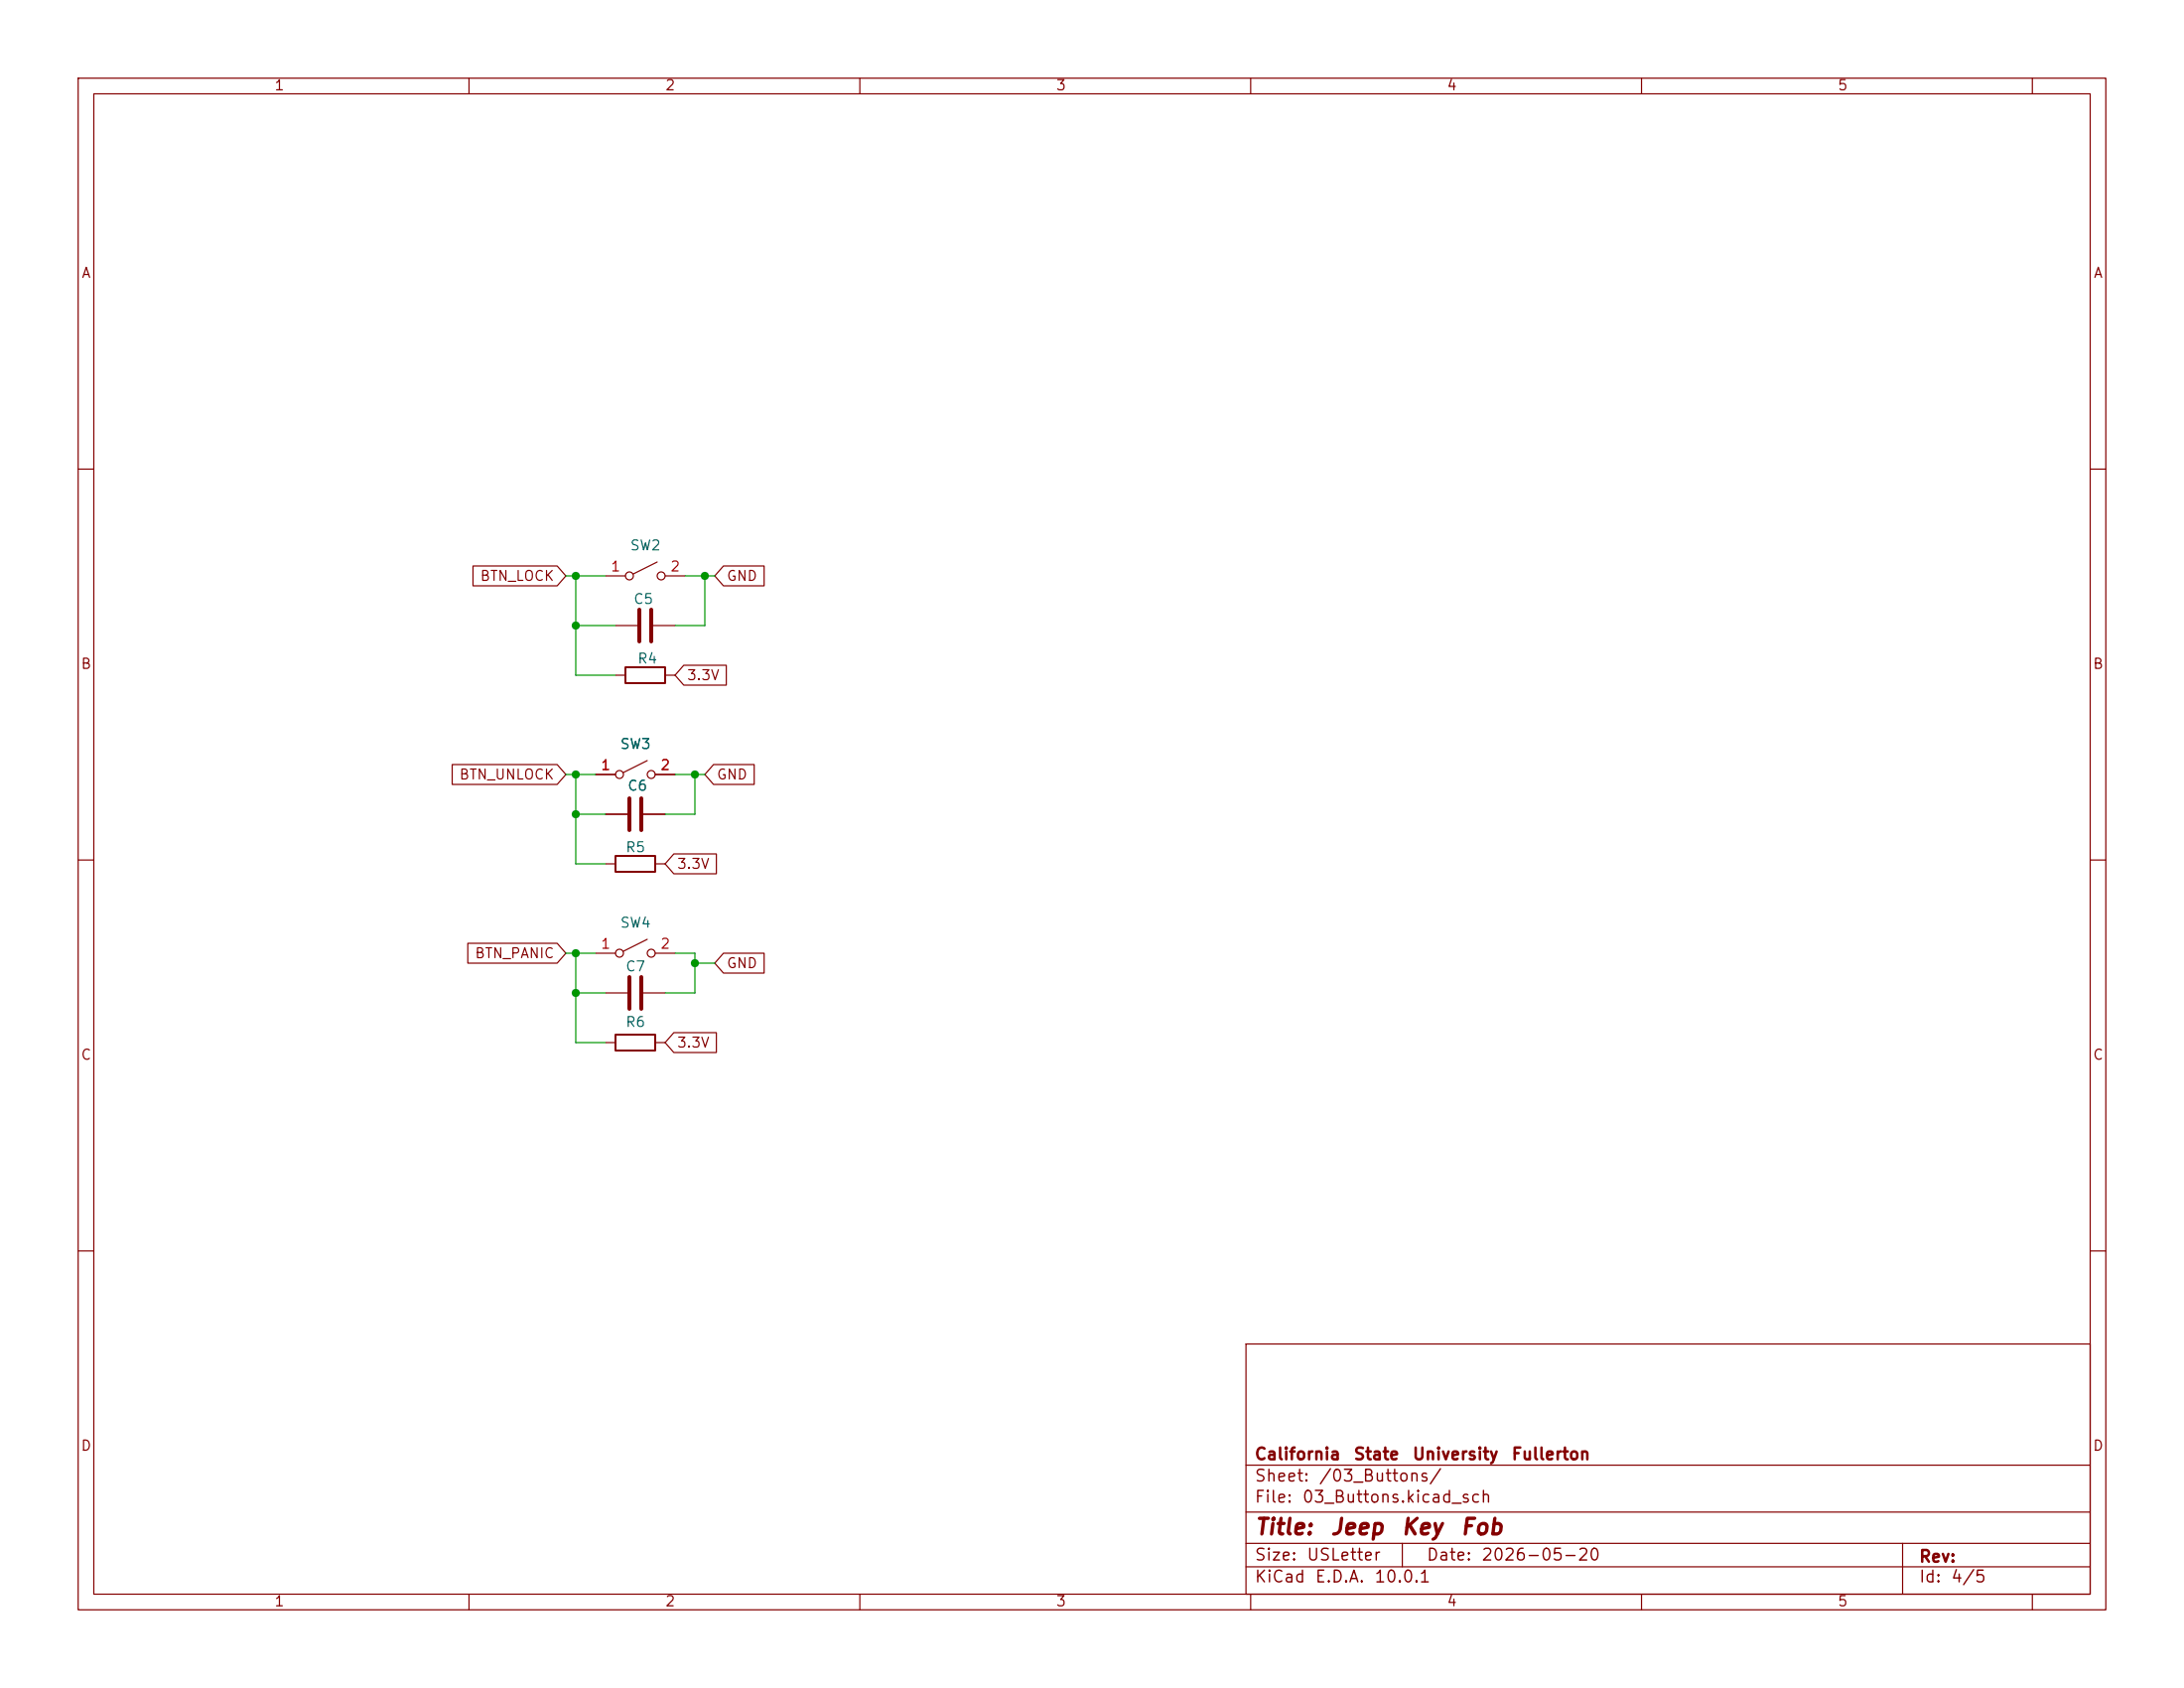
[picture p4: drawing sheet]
<svg xmlns="http://www.w3.org/2000/svg" width="279mm" height="216mm" viewBox="0 0 279 216" stroke-linecap="round" stroke-linejoin="round" font-family="sans-serif">
<g fill="none" stroke="#840000" stroke-width=".15">
<path d="M10 10h259.4v195.9h-259.4zM12 12h255.4v191.9h-255.4zM60 10v2M110 10v2M160 10v2M210 10v2M260 10v2M10 60h2M60.5 72.4h10.8l1.1 1.3-1.1 1.2h-10.8zM77.5 73.7h2.5M84.1 71.9l-3.1 1.5M85.1 73.7h2.5"/>
<path d="M92.6 72.4h5.2v2.5h-5.2l-1.2-1.2zM267.4 60h2M57.8 97.8h13.5l1.1 1.3-1.1 1.2h-13.5zM76.2 99.1h2.5M78.7 86.4h1.3M78.7 80h2.8M82.8 97.3l-3 1.5M83.6 80h2.8M83.8 99.1h2.6M85.1 86.4h1.3M87.5 85.1h5.4v2.5h-5.4l-1.1-1.2zM91.3 97.8h5.2v2.5h-5.2l-1.1-1.2z"/>
<path d="M10 110h2M77.5 110.5h1.2M77.5 104.1h2.8M82.3 104.1h2.8M83.8 110.5h1.3M86.2 109.2h5.4v2.6h-5.4l-1.1-1.3zM267.4 110h2M59.8 120.6h11.5l1.1 1.3-1.1 1.3h-11.5zM76.2 121.9h2.5M77.5 133.4h1.2M77.5 127h2.8M82.3 127h2.8"/>
<path d="M82.8 120.1l-3 1.6M83.8 133.4h1.3M83.8 121.9h2.6M86.2 132.1h5.4v2.5h-5.4l-1.1-1.2zM92.6 121.9h5.2v2.6h-5.2l-1.2-1.3zM10 160h2M159.4 171.9h108v32h-108zM267.4 160h2M159.4 197.4h108M159.4 193.4h108M159.4 187.4h108M179.4 197.4v3"/>
<path d="M243.4 197.4v6.5M60 203.9v2M110 203.9v2M159.4 200.4h108M160 203.9v2M210 203.9v2M260 203.9v2"/>
<circle cx="80.5" cy="73.7" r=".51"/>
<circle cx="84.6" cy="73.7" r=".51"/>
<circle cx="79.2" cy="99.1" r=".51"/>
<circle cx="83.3" cy="99.1" r=".51"/>
<circle cx="79.2" cy="121.9" r=".51"/>
<circle cx="83.3" cy="121.9" r=".51"/>
</g>
<path d="M80 85.3h5.1v2.1h-5.1zM78.7 109.5h5.1v2h-5.1zM78.7 132.3h5.1v2.1h-5.1z" fill="none" stroke="#840000" stroke-width=".25"/>
<path d="M81.8 78v4M83.3 78v4M80.5 102.1v4.1M82 102.1v4.1M80.5 125v4M82 125v4" fill="none" stroke="#840000" stroke-width=".51"/>
<g fill="none" stroke="#009600" stroke-width=".15">
<path d="M72.4 73.7h5.1M73.7 73.7v12.7h5M87.6 73.7h3.8M90.2 73.7v6.3h-3.8M72.4 99.1h3.8M73.7 80h5M73.7 99.1v11.4h3.8M86.4 99.1h3.8M88.9 99.1v5h-3.8M73.7 104.1h3.8M72.4 121.9h3.8M73.7 121.9v11.5h3.8"/>
<path d="M73.7 127h3.8M86.4 121.9h2.5v5.1h-3.8M88.9 123.2h2.5"/>
</g>
<g fill="#009600" stroke="#009600" stroke-width=".13">
<circle cx="73.7" cy="73.7" r=".46"/>
<circle cx="73.7" cy="80" r=".46"/>
<circle cx="90.2" cy="73.7" r=".46"/>
<circle cx="88.9" cy="99.1" r=".46"/>
<circle cx="73.7" cy="104.1" r=".46"/>
<circle cx="73.7" cy="121.9" r=".46"/>
<circle cx="73.7" cy="127" r=".46"/>
<circle cx="88.9" cy="123.2" r=".46"/>
<circle cx="73.7" cy="99.1" r=".46"/>
</g>
<g font-size="2" fill="#840000">
<text x="160.4" y="196.8">Title:</text>
<text x="170.1" y="196.8">Jeep</text>
<text x="179.1" y="196.8">Key</text>
<text x="186.7" y="196.8">Fob</text>
</g>
<g font-size="1.5" fill="#840000">
<text x="160.4" y="189.9">Sheet:</text>
<text x="160.4" y="187.1">California</text>
<text x="168.6" y="189.9">/03_Buttons/</text>
<text x="173.1" y="187.1">State</text>
<text x="180.6" y="187.1">University</text>
<text x="193.3" y="187.1">Fullerton</text>
<text x="160.4" y="192.6">File:</text>
<text x="166.5" y="192.6">03_Buttons.kicad_sch</text>
<text x="160.4" y="202.8">KiCad</text>
<text x="160.4" y="200">Size:</text>
<text x="167.1" y="200">USLetter</text>
<text x="168.1" y="202.8">E.D.A.</text>
<text x="175.7" y="202.8">10.0.1</text>
<text x="182.4" y="200">Date:</text>
<text x="189.4" y="200">2026-05-20</text>
<text x="245.4" y="200.2">Rev:</text>
<text x="245.4" y="202.8">Id:</text>
<text x="249.5" y="202.8">4/5</text>
</g>
<g font-size="1.3" fill="#840000">
<text x="35" y="11.9">1</text>
<text x="85" y="11.9">2</text>
<text x="135" y="11.9">3</text>
<text x="185" y="11.9">4</text>
<text x="235" y="11.9">5</text>
<text x="10.3" y="35.9">A</text>
<text x="267.7" y="35.9">A</text>
<text x="61.3" y="74.6">BTN_LOCK</text>
<text x="92.9" y="74.6">GND</text>
<text x="10.3" y="85.9">B</text>
<text x="87.8" y="87.3">3.3V</text>
<text x="267.7" y="85.9">B</text>
<text x="58.7" y="100">BTN_UNLOCK</text>
<text x="91.6" y="100">GND</text>
<text x="86.5" y="111.4">3.3V</text>
<text x="60.7" y="122.9">BTN_PANIC</text>
<text x="92.9" y="124.1">GND</text>
<text x="10.3" y="135.9">C</text>
<text x="86.5" y="134.3">3.3V</text>
<text x="267.7" y="135.9">C</text>
<text x="10.3" y="185.9">D</text>
<text x="267.7" y="185.9">D</text>
<text x="35" y="205.8">1</text>
<text x="85" y="205.8">2</text>
<text x="135" y="205.8">3</text>
<text x="185" y="205.8">4</text>
<text x="235" y="205.8">5</text>
</g>
<g font-size="1.3" fill="#006464">
<text x="80.5" y="70.7">SW2</text>
<text x="81" y="77.6">C5</text>
<text x="81.5" y="85.2">R4</text>
<text x="79.2" y="96.1">SW3</text>
<text x="80.2" y="101.4">C6</text>
<text x="79.9" y="109.3">R5</text>
<text x="79.2" y="119">SW4</text>
<text x="79.9" y="124.6">C7</text>
<text x="79.9" y="131.7">R6</text>
</g>
<g font-size="1.3" fill="#a90000">
<text x="78" y="73.4">1</text>
<text x="85.7" y="73.4">2</text>
<text x="76.8" y="98.8">1</text>
<text x="84.4" y="98.8">2</text>
<text x="76.8" y="121.7">1</text>
<text x="84.4" y="121.7">2</text>
</g>
</svg>
